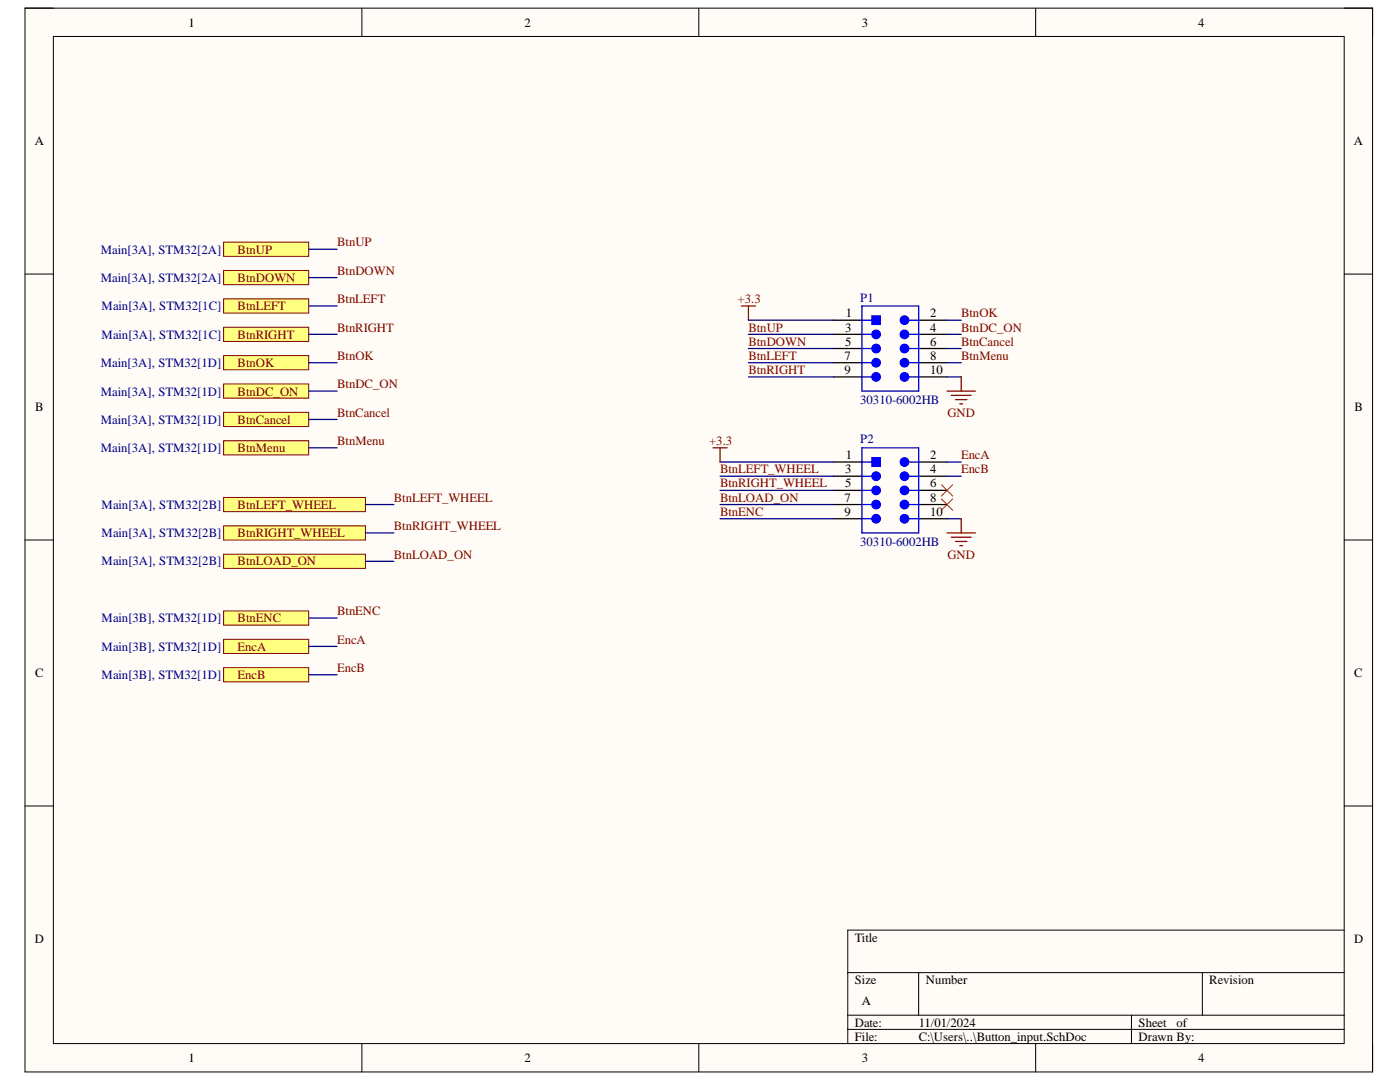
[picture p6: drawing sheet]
<svg xmlns="http://www.w3.org/2000/svg" width="279mm" height="216mm" viewBox="0 0 279 216" stroke-linecap="round" stroke-linejoin="round" font-family="sans-serif">
<path d="M5 1.6h268.9v212.3h-268.9z" fill-rule="evenodd" fill="#fffcf8"/>
<path d="M5 1.6h268.9v212.3h-268.9z" fill="none" stroke="#000" stroke-width=".2"/>
<path d="M10.7 7.3h257.6v200.9h-257.6z" fill-rule="evenodd" fill="#fffcf8"/>
<g fill="none" stroke="#000" stroke-width=".2">
<path d="M5 1.6h5.7M10.7 7.3h257.6v200.9h-257.6zM72.2 1.6v5.7M139.5 1.6v5.7M206.7 1.6v5.7M268.3 1.6h5.6v5.7M5 54.7h5.7M268.3 54.7h5.6M5 107.8h5.7M268.3 107.8h5.6M5 160.8h5.7M268.3 160.8h5.6"/>
<path d="M169.2 194.1h99.1M183.3 194.1v8.5M240 194.1v8.5M268.3 185.6h-99.1v22.6M72.2 208.2v5.7M139.5 208.2v5.7M169.2 202.6h99.1M169.2 205.4h99.1M206.7 208.2v5.7M225.8 202.6v5.6M273.9 208.2v5.7"/>
</g>
<path d="M166.3 63.9h5.7M166.3 66.7h5.7M166.3 69.5h5.7M166.3 72.4h5.7M166.3 75.2h5.7M183.3 63.9h5.7M183.3 66.7h5.7M183.3 69.5h5.7M183.3 72.4h5.7M183.3 75.2h5.7" fill="none" stroke="#000" stroke-width=".25"/>
<path d="M172 66.7h2" fill="none" stroke="#00f" stroke-width=".25"/>
<circle cx="174.8" cy="66.7" r=".85" fill="#00f"/>
<g fill="none" stroke="#00f" stroke-width=".25">
<path d="M181.4 66.7h1.9"/>
<circle cx="174.8" cy="66.7" r=".85"/>
</g>
<circle cx="180.5" cy="66.7" r=".85" fill="#00f"/>
<g fill="none" stroke="#00f" stroke-width=".25">
<path d="M172 63.9h2M181.4 63.9h1.9"/>
<circle cx="180.5" cy="66.7" r=".85"/>
</g>
<circle cx="180.5" cy="63.9" r=".85" fill="#00f"/>
<g fill="none" stroke="#00f" stroke-width=".25">
<path d="M172 61.1h11.3v16.9h-11.3zM172 72.4h2"/>
<circle cx="180.5" cy="63.9" r=".85"/>
</g>
<circle cx="174.8" cy="72.4" r=".85" fill="#00f"/>
<g fill="none" stroke="#00f" stroke-width=".25">
<path d="M181.4 72.4h1.9"/>
<circle cx="174.8" cy="72.4" r=".85"/>
</g>
<circle cx="180.5" cy="72.4" r=".85" fill="#00f"/>
<g fill="none" stroke="#00f" stroke-width=".25">
<path d="M172 69.5h2"/>
<circle cx="180.5" cy="72.4" r=".85"/>
</g>
<circle cx="174.8" cy="69.5" r=".85" fill="#00f"/>
<g fill="none" stroke="#00f" stroke-width=".25">
<path d="M181.4 69.5h1.9"/>
<circle cx="174.8" cy="69.5" r=".85"/>
</g>
<circle cx="180.5" cy="69.5" r=".85" fill="#00f"/>
<g fill="none" stroke="#00f" stroke-width=".25">
<path d="M172 75.2h2"/>
<circle cx="180.5" cy="69.5" r=".85"/>
</g>
<circle cx="174.8" cy="75.2" r=".85" fill="#00f"/>
<g fill="none" stroke="#00f" stroke-width=".25">
<path d="M181.4 75.2h1.9"/>
<circle cx="174.8" cy="75.2" r=".85"/>
</g>
<circle cx="180.5" cy="75.2" r=".85" fill="#00f"/>
<circle cx="180.5" cy="75.2" r=".85" fill="none" stroke="#00f" stroke-width=".25"/>
<path d="M174 63h1.7v1.7h-1.7z" fill-rule="evenodd" fill="#00f"/>
<path d="M174 63h1.7v1.7h-1.7zM172 95h2" fill="none" stroke="#00f" stroke-width=".25"/>
<path d="M166.3 92.2h5.7M166.3 95h5.7M166.3 97.9h5.7M183.3 92.2h5.7M183.3 95h5.7M183.3 97.8h5.7M166.3 100.7h5.7M166.3 103.5h5.7M183.3 100.7h5.7M183.3 103.5h5.7" fill="none" stroke="#000" stroke-width=".25"/>
<circle cx="174.8" cy="95" r=".85" fill="#00f"/>
<g fill="none" stroke="#00f" stroke-width=".25">
<path d="M181.4 95h1.9"/>
<circle cx="174.8" cy="95" r=".85"/>
</g>
<circle cx="180.5" cy="95" r=".85" fill="#00f"/>
<g fill="none" stroke="#00f" stroke-width=".25">
<path d="M172 92.2h2M181.4 92.2h1.9"/>
<circle cx="180.5" cy="95" r=".85"/>
</g>
<circle cx="180.5" cy="92.2" r=".85" fill="#00f"/>
<g fill="none" stroke="#00f" stroke-width=".25">
<path d="M172 89.4h11.3v16.9h-11.3zM172 100.7h2"/>
<circle cx="180.5" cy="92.2" r=".85"/>
</g>
<circle cx="174.8" cy="100.7" r=".85" fill="#00f"/>
<g fill="none" stroke="#00f" stroke-width=".25">
<path d="M181.4 100.7h1.9"/>
<circle cx="174.8" cy="100.7" r=".85"/>
</g>
<circle cx="180.5" cy="100.7" r=".85" fill="#00f"/>
<g fill="none" stroke="#00f" stroke-width=".25">
<path d="M172 97.8h2"/>
<circle cx="180.5" cy="100.7" r=".85"/>
</g>
<circle cx="174.8" cy="97.9" r=".85" fill="#00f"/>
<g fill="none" stroke="#00f" stroke-width=".25">
<path d="M181.4 97.8h1.9"/>
<circle cx="174.8" cy="97.9" r=".85"/>
</g>
<circle cx="180.5" cy="97.8" r=".85" fill="#00f"/>
<g fill="none" stroke="#00f" stroke-width=".25">
<path d="M172 103.5h2"/>
<circle cx="180.5" cy="97.8" r=".85"/>
</g>
<circle cx="174.8" cy="103.5" r=".85" fill="#00f"/>
<g fill="none" stroke="#00f" stroke-width=".25">
<path d="M181.4 103.5h1.9"/>
<circle cx="174.8" cy="103.5" r=".85"/>
</g>
<circle cx="180.5" cy="103.5" r=".85" fill="#00f"/>
<circle cx="180.5" cy="103.5" r=".85" fill="none" stroke="#00f" stroke-width=".25"/>
<path d="M174 91.3h1.7v1.7h-1.7z" fill-rule="evenodd" fill="#00f"/>
<path d="M174 91.3h1.7v1.7h-1.7z" fill="none" stroke="#00f" stroke-width=".25"/>
<path d="M44.6 48.3h17v2.8h-17z" fill-rule="evenodd" fill="#ffff80"/>
<path d="M44.6 48.3h17v2.8h-17z" fill="none" stroke="#800000" stroke-width=".2"/>
<path d="M44.6 54h17v2.8h-17z" fill-rule="evenodd" fill="#ffff80"/>
<path d="M44.6 54h17v2.8h-17z" fill="none" stroke="#800000" stroke-width=".2"/>
<path d="M44.6 59.6h17v2.9h-17z" fill-rule="evenodd" fill="#ffff80"/>
<path d="M44.6 59.6h17v2.9h-17z" fill="none" stroke="#800000" stroke-width=".2"/>
<path d="M44.6 65.3h17v2.8h-17z" fill-rule="evenodd" fill="#ffff80"/>
<path d="M44.6 65.3h17v2.8h-17z" fill="none" stroke="#800000" stroke-width=".2"/>
<path d="M44.6 71h17v2.8h-17z" fill-rule="evenodd" fill="#ffff80"/>
<path d="M44.6 71h17v2.8h-17z" fill="none" stroke="#800000" stroke-width=".2"/>
<path d="M44.6 76.6h17v2.9h-17z" fill-rule="evenodd" fill="#ffff80"/>
<path d="M44.6 76.6h17v2.9h-17z" fill="none" stroke="#800000" stroke-width=".2"/>
<path d="M44.6 99.3h28.3v2.8h-28.3z" fill-rule="evenodd" fill="#ffff80"/>
<path d="M44.6 99.3h28.3v2.8h-28.3z" fill="none" stroke="#800000" stroke-width=".2"/>
<path d="M44.6 104.9h28.3v2.9h-28.3z" fill-rule="evenodd" fill="#ffff80"/>
<path d="M44.6 104.9h28.3v2.9h-28.3z" fill="none" stroke="#800000" stroke-width=".2"/>
<path d="M44.6 110.6h28.3v2.8h-28.3z" fill-rule="evenodd" fill="#ffff80"/>
<path d="M44.6 110.6h28.3v2.8h-28.3z" fill="none" stroke="#800000" stroke-width=".2"/>
<path d="M44.6 121.9h17v2.8h-17z" fill-rule="evenodd" fill="#ffff80"/>
<path d="M44.6 121.9h17v2.8h-17z" fill="none" stroke="#800000" stroke-width=".2"/>
<path d="M44.6 127.6h17v2.8h-17z" fill-rule="evenodd" fill="#ffff80"/>
<path d="M44.6 127.6h17v2.8h-17z" fill="none" stroke="#800000" stroke-width=".2"/>
<path d="M44.6 133.2h17v2.9h-17z" fill-rule="evenodd" fill="#ffff80"/>
<path d="M44.6 133.2h17v2.9h-17z" fill="none" stroke="#800000" stroke-width=".2"/>
<g fill="none" stroke="#000080" stroke-width=".25">
<path d="M61.6 49.7h5.7M61.6 55.4h5.7M61.6 61.1h5.7M61.6 66.7h5.7M61.6 72.4h5.7M61.6 78h5.7M149.4 66.7h16.9M149.4 72.4h16.9M149.4 75.2h16.9M149.4 69.5h16.9M189 66.7h2.8M189 72.4h2.8"/>
<path d="M189 75.2h2.8M189 69.5h2.8M189 63.9h2.8M143.7 92.2h22.6M143.7 95h22.6M143.7 97.9h22.6M189 92.2h2.8M189 95h2.8M72.9 100.7h5.7M72.9 106.3h5.7M72.9 112h5.7M143.7 100.7h22.6"/>
<path d="M143.7 103.5h22.6M189 103.5h2.8M61.6 123.3h5.7M61.6 129h5.7M61.6 134.6h5.7"/>
</g>
<path d="M187.9 96.7l2.2 2.3M187.9 99.5l2.2 2.3M190.1 96.7l-2.2 2.3M190.1 99.5l-2.2 2.3" fill="none" stroke="#f00" stroke-width=".2"/>
<path d="M44.6 82.3h17v2.8h-17z" fill-rule="evenodd" fill="#ffff80"/>
<path d="M44.6 82.3h17v2.8h-17z" fill="none" stroke="#800000" stroke-width=".2"/>
<path d="M44.6 87.9h17v2.9h-17z" fill-rule="evenodd" fill="#ffff80"/>
<path d="M44.6 87.9h17v2.9h-17z" fill="none" stroke="#800000" stroke-width=".2"/>
<path d="M149.4 63.9h16.9M61.6 83.7h5.7M61.6 89.4h5.7" fill="none" stroke="#000080" stroke-width=".25"/>
<g fill="none" stroke="#800000" stroke-width=".25">
<path d="M148 61.1h2.8M149.4 61.1v2.8M189 78h5.7M189.8 78.9h4M190.7 79.7h2.3M191.8 75.2v2.8M142.3 89.4h2.8M143.7 89.4v2.8M191.6 80.6h.5M189 106.3h5.7M189.8 107.2h4M190.7 108h2.3"/>
<path d="M191.6 108.9h.5M191.8 103.5v2.8"/>
</g>
<g font-size="2.5">
<text x="37.6" y="5.3">1</text>
<text x="104.7" y="5.3">2</text>
<text x="172" y="5.3">3</text>
<text x="239.1" y="5.3">4</text>
<text x="6.9" y="29">A</text>
<text x="270.2" y="29">A</text>
<text x="168.8" y="63.3">1</text>
<text x="185.6" y="63.3">2</text>
<text x="168.6" y="71.8">7</text>
<text x="168.6" y="66.2">3</text>
<text x="168.6" y="69">5</text>
<text x="185.6" y="66.2">4</text>
<text x="185.6" y="69">6</text>
<text x="185.6" y="71.8">8</text>
<text x="168.6" y="74.6">9</text>
<text x="185.6" y="74.6">10</text>
<text x="7" y="82.1">B</text>
<text x="270.3" y="82.1">B</text>
<text x="168.6" y="94.5">3</text>
<text x="168.8" y="91.6">1</text>
<text x="185.6" y="91.6">2</text>
<text x="185.6" y="94.5">4</text>
<text x="168.6" y="100.1">7</text>
<text x="168.6" y="97.3">5</text>
<text x="185.6" y="97.3">6</text>
<text x="185.6" y="100.1">8</text>
<text x="168.6" y="102.9">9</text>
<text x="185.6" y="102.9">10</text>
<text x="7" y="135.1">C</text>
<text x="270.2" y="135.1">C</text>
<text x="6.9" y="188.2">D</text>
<text x="170.6" y="187.9">Title</text>
<text x="270.2" y="188.2">D</text>
<text x="170.6" y="196.3">Size</text>
<text x="184.8" y="196.3">Number</text>
<text x="241.3" y="196.3">Revision</text>
<text x="172" y="200.6">A</text>
<text x="170.6" y="204.9">Date:</text>
<text x="170.6" y="207.6">File:</text>
<text x="183.4" y="204.9">11/01/2024</text>
<text x="183.4" y="207.6">C:\Users\..\Button_input.SchDoc</text>
<text x="227.2" y="204.9">Sheet</text>
<text x="227.2" y="207.6">Drawn By:</text>
<text x="234.8" y="204.9">of</text>
<text x="37.6" y="212">1</text>
<text x="104.7" y="212">2</text>
<text x="172" y="212">3</text>
<text x="239.1" y="212">4</text>
</g>
<g font-size="2.5" fill="#000080">
<text x="20.1" y="50.6">Main[3A], STM32[2A]</text>
<text x="20.1" y="56.3">Main[3A], STM32[2A]</text>
<text x="20.3" y="61.9">Main[3A], STM32[1C]</text>
<text x="171.7" y="60.2">P1</text>
<text x="20.3" y="67.6">Main[3A], STM32[1C]</text>
<text x="20.1" y="73.3">Main[3A], STM32[1D]</text>
<text x="20.1" y="78.9">Main[3A], STM32[1D]</text>
<text x="171.7" y="80.6">30310-6002HB</text>
<text x="20.1" y="84.6">Main[3A], STM32[1D]</text>
<text x="171.7" y="88.5">P2</text>
<text x="20.1" y="90.2">Main[3A], STM32[1D]</text>
<text x="20.3" y="101.6">Main[3A], STM32[2B]</text>
<text x="20.3" y="107.2">Main[3A], STM32[2B]</text>
<text x="20.3" y="112.8">Main[3A], STM32[2B]</text>
<text x="171.7" y="108.9">30310-6002HB</text>
<text x="20.3" y="124.1">Main[3B], STM32[1D]</text>
<text x="20.3" y="129.8">Main[3B], STM32[1D]</text>
<text x="20.3" y="135.5">Main[3B], STM32[1D]</text>
</g>
<g font-size="2.5" fill="#800000">
<text x="47.4" y="50.6">BtnUP</text>
<text x="67.3" y="49.2">BtnUP</text>
<text x="47.4" y="56.3">BtnDOWN</text>
<text x="67.3" y="54.8">BtnDOWN</text>
<text x="47.4" y="61.9">BtnLEFT</text>
<text x="67.3" y="60.5">BtnLEFT</text>
<text x="147.2" y="60.5">+3.3</text>
<text x="191.8" y="63.3">BtnOK</text>
<text x="47.4" y="67.6">BtnRIGHT</text>
<text x="67.3" y="66.2">BtnRIGHT</text>
<text x="67.3" y="71.8">BtnOK</text>
<text x="149.4" y="66.2">BtnUP</text>
<text x="149.4" y="69">BtnDOWN</text>
<text x="149.4" y="71.8">BtnLEFT</text>
<text x="191.8" y="66.2">BtnDC_ON</text>
<text x="191.8" y="69">BtnCancel</text>
<text x="191.8" y="71.8">BtnMenu</text>
<text x="47.4" y="73.3">BtnOK</text>
<text x="67.3" y="77.5">BtnDC_ON</text>
<text x="149.4" y="74.6">BtnRIGHT</text>
<text x="47.4" y="78.9">BtnDC_ON</text>
<text x="67.3" y="83.2">BtnCancel</text>
<text x="189.1" y="83.2">GND</text>
<text x="47.4" y="84.6">BtnCancel</text>
<text x="67.3" y="88.8">BtnMenu</text>
<text x="141.5" y="88.8">+3.3</text>
<text x="47.4" y="90.2">BtnMenu</text>
<text x="143.7" y="94.5">BtnLEFT_WHEEL</text>
<text x="191.8" y="91.6">EncA</text>
<text x="191.8" y="94.5">EncB</text>
<text x="47.4" y="101.6">BtnLEFT_WHEEL</text>
<text x="78.6" y="100.1">BtnLEFT_WHEEL</text>
<text x="143.7" y="97.3">BtnRIGHT_WHEEL</text>
<text x="143.7" y="100.1">BtnLOAD_ON</text>
<text x="47.4" y="107.2">BtnRIGHT_WHEEL</text>
<text x="78.6" y="105.8">BtnRIGHT_WHEEL</text>
<text x="143.7" y="102.9">BtnENC</text>
<text x="47.4" y="112.8">BtnLOAD_ON</text>
<text x="78.6" y="111.5">BtnLOAD_ON</text>
<text x="189.1" y="111.5">GND</text>
<text x="47.4" y="124.1">BtnENC</text>
<text x="67.3" y="122.8">BtnENC</text>
<text x="47.4" y="129.8">EncA</text>
<text x="67.3" y="128.5">EncA</text>
<text x="47.4" y="135.5">EncB</text>
<text x="67.3" y="134.1">EncB</text>
</g>
</svg>
